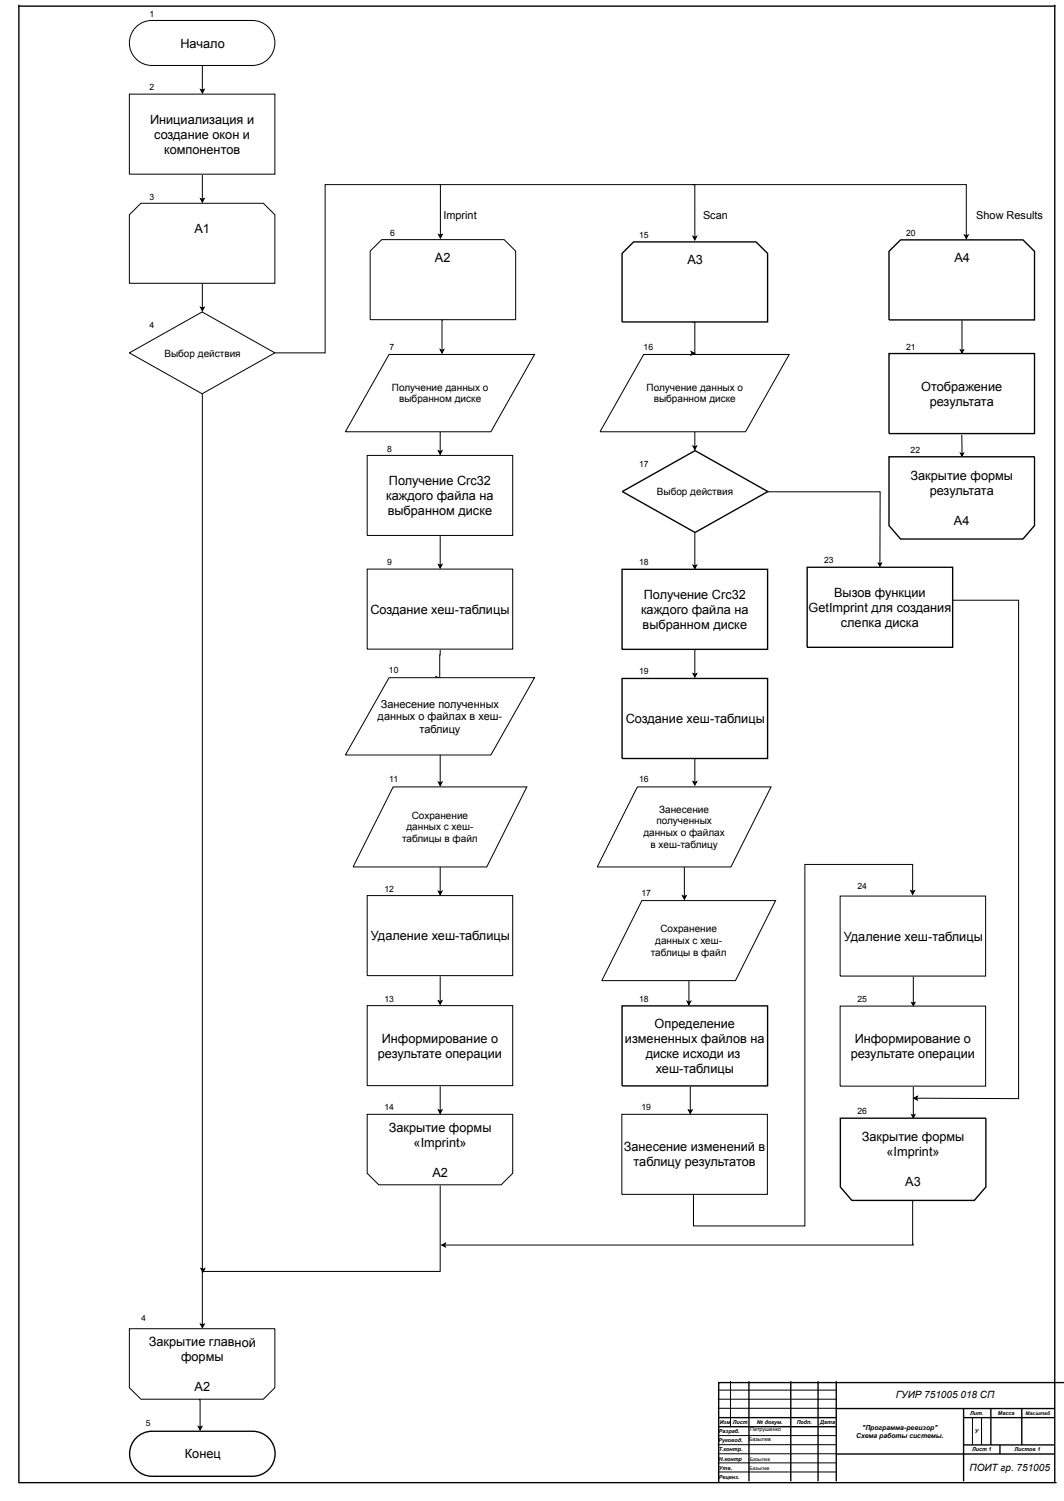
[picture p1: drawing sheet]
<svg xmlns="http://www.w3.org/2000/svg" width="594mm" height="838mm" viewBox="0 0 594 838" stroke-linecap="round" stroke-linejoin="round" font-family="sans-serif">
<path d="M347 622h81v44h-81z" fill="none" stroke="#000" stroke-width=".56"/>
<path d="M347 561h81v45h-81z" fill="#fff"/>
<path d="M347 561h81v45h-81z" fill="none" stroke="#000" stroke-width=".76" stroke-linecap="butt"/>
<path d="M469 500h81v45h-81z" fill="#fff"/>
<path d="M469 500h81v45h-81z" fill="none" stroke="#000" stroke-width=".56"/>
<path d="M469 561h81v45h-81z" fill="#fff"/>
<path d="M469 561h81v45h-81z" fill="none" stroke="#000" stroke-width=".56"/>
<path d="M72 741h81v33l-6 7h-68l-7-7z" fill="#fff"/>
<path d="M113 37v13M112 50h1h1l-1 2zM113 97v14M112 111h1h1l-1 2zM113 158v14M112 171l1 1 1-1-1 2zM246 299v16M245 315h1h1l-1 2zM245 619l1 1 1-1-1 2zM246 606v14M72 741h81v33l-6 7h-68l-7-7z" fill="none" stroke="#000" stroke-width=".56"/>
<path d="M112 50h1h1l-1 2zM112 111h1h1l-1 2zM112 171l1 1 1-1-1 2zM245 315h1h1l-1 2zM245 619l1 1 1-1-1 2z" fill="#000"/>
<path d="M217 198h81l-24 43h-81z" fill="#fff"/>
<path d="M246 103v28M245 131h1h1l-1 2zM217 198h81l-24 43h-81zM245 252h1h1l-1 2zM246 241v11M243 378l2 1-2 1 1-1zM246 362l-1 17h-1" fill="none" stroke="#000" stroke-width=".56"/>
<path d="M245 131h1h1l-1 2zM245 252h1h1l-1 2zM243 378l2 1-2 1 1-1z" fill="#000"/>
<path d="M358 503h75l-23 44h-74z" fill="#fff"/>
<path d="M245 436l1 1 1-1-1 2zM246 421v16M245 497l1 1 1-1-1 2zM246 484v14M358 503h75l-23 44h-74zM245 558l1 1 1-1-1 2zM246 545v14" fill="none" stroke="#000" stroke-width=".56"/>
<path d="M245 436l1 1 1-1-1 2zM245 497l1 1 1-1-1 2zM245 558l1 1 1-1-1 2z" fill="#000"/>
<path d="M359 198h81l-24 43h-81z" fill="#fff"/>
<g fill="none" stroke="#000" stroke-width=".56">
<path d="M387 132h1h1l-1 2zM388 132v-29h-207v94h-27M247 179v17M386 179l2 1v17h-2M246 195l1 1 1-1-1 2zM359 198h81l-24 43h-81zM386 196l2 1-2 1v-1zM113 220v519M387 249h1h1l-1 2zM388 241v8M428 274h63v41M388 297v19"/>
<path d="M387 315l1 1 1-1-1 2zM490 314l1 1 1-1-1 2zM532 335h36v278h-57M387 376h1h1l-1 2zM388 363v13M387 436l1 1 1-1-1 2zM388 423v14M381 500h1h1l-1 2zM382 484v16M508 497l1 1 1-1-1 2zM509 498v-16h-60v202h-62v-17M383 559h1h1l-1 2z"/>
<path d="M384 547v12M509 559l1 1 1-1-1 2zM510 545v15M384 619l1 1 1-1-1 2zM385 607v13M509 607l1 15M510 613l2-1-1 1 1 1zM509 622h1h1l-1 2zM246 661v48h-133v-1M509 670v25h-261M246 695l2-1v1v1zM112 708h1h1l-1 2z"/>
<path d="M112 739h1h1l-1 2zM111 796h1h1l-1 2zM111 781h1v15"/>
</g>
<g fill="#000">
<path d="M387 132h1h1l-1 2zM246 195l1 1 1-1-1 2zM386 196l2 1-2 1v-1zM387 249h1h1l-1 2zM387 315l1 1 1-1-1 2zM490 314l1 1 1-1-1 2zM387 376h1h1l-1 2zM387 436l1 1 1-1-1 2zM508 497l1 1 1-1-1 2zM381 500h1h1l-1 2zM383 559h1h1l-1 2zM509 559l1 1 1-1-1 2z"/>
<path d="M510 613l2-1-1 1 1 1zM384 619l1 1 1-1-1 2zM509 622h1h1l-1 2zM246 695l2-1v1v1zM112 708h1h1l-1 2zM112 739h1h1l-1 2zM111 796h1h1l-1 2z"/>
</g>
<path d="M496 140l6-6h69l6 6v38h-81z" fill="#fff"/>
<path d="M496 140l6-6h69l6 6v38h-81z" fill="none" stroke="#000" stroke-width=".76" stroke-linecap="butt"/>
<path d="M496 255h81v38l-6 8h-69l-6-8z" fill="#fff"/>
<path d="M496 255h81v38l-6 8h-69l-6-8z" fill="none" stroke="#000" stroke-width=".76" stroke-linecap="butt"/>
<path d="M496 197h81v45h-81z" fill="#fff"/>
<path d="M11 3v824h579M496 197h81v45h-81z" fill="none" stroke="#000" stroke-width=".76" stroke-linecap="butt"/>
<path d="M386 103h153v29M538 131l1 1 1-1-1 2zM537 179v17M536 195l1 1 1-1-1 2zM536 253h1h1l-1 2zM537 243v10" fill="none" stroke="#000" stroke-width=".56"/>
<path d="M538 131l1 1 1-1-1 2zM536 195l1 1 1-1-1 2zM536 253h1h1l-1 2z" fill="#000"/>
<path d="M75 16a13 13 0 0 1 10-5h56a13 13 0 0 1 12 13 13 13 0 0 1-12 13h-56a13 13 0 0 1-12-8 13 13 0 0 1 2-13z" fill="#fff"/>
<path d="M75 16a13 13 0 0 1 10-5h56a13 13 0 0 1 12 13 13 13 0 0 1-12 13h-56a13 13 0 0 1-12-8 13 13 0 0 1 2-13z" fill="none" stroke="#000" stroke-width=".56"/>
<path d="M72 53h81v44h-81z" fill="#fff"/>
<path d="M72 53h81v44h-81z" fill="none" stroke="#000" stroke-width=".56"/>
<path d="M76 803a13 13 0 0 1 9-4h56a13 13 0 0 1 13 12 13 13 0 0 1-13 13h-56a13 13 0 0 1-12-8 13 13 0 0 1 3-13z" fill="#fff"/>
<path d="M76 803a13 13 0 0 1 9-4h56a13 13 0 0 1 13 12 13 13 0 0 1-13 13h-56a13 13 0 0 1-12-8 13 13 0 0 1 3-13z" fill="none" stroke="#000" stroke-width=".76" stroke-linecap="butt"/>
<path d="M72 197l41-23 40 23-40 23z" fill="#fff"/>
<path d="M72 197l41-23 40 23-40 23z" fill="none" stroke="#000" stroke-width=".56"/>
<path d="M72 120l7-7h68l6 7v38h-81z" fill="#fff"/>
<path d="M72 120l7-7h68l6 7v38h-81z" fill="none" stroke="#000" stroke-width=".56"/>
<path d="M205 622h81v33l-6 6h-69l-6-6z" fill="#fff"/>
<path d="M205 622h81v33l-6 6h-69l-6-6z" fill="none" stroke="#000" stroke-width=".56"/>
<path d="M205 254h81v45h-81z" fill="#fff"/>
<path d="M205 254h81v45h-81z" fill="none" stroke="#000" stroke-width=".56"/>
<path d="M205 318h81v44h-81z" fill="#fff"/>
<path d="M205 318h81v44h-81z" fill="none" stroke="#000" stroke-width=".56"/>
<path d="M205 500h81v44h-81z" fill="#fff"/>
<path d="M205 500h81v44h-81z" fill="none" stroke="#000" stroke-width=".56"/>
<path d="M205 561h81v45h-81z" fill="#fff"/>
<path d="M205 561h81v45h-81z" fill="none" stroke="#000" stroke-width=".56"/>
<path d="M207 140l6-6h68l7 6v38h-81z" fill="#fff"/>
<path d="M207 140l6-6h68l7 6v38h-81z" fill="none" stroke="#000" stroke-width=".56"/>
<path d="M469 624h81v38l-6 8h-69l-6-8z" fill="#fff"/>
<path d="M469 624h81v38l-6 8h-69l-6-8z" fill="none" stroke="#000" stroke-width=".76" stroke-linecap="butt"/>
<path d="M347 318h81v44h-81z" fill="#fff"/>
<path d="M347 318h81v44h-81z" fill="none" stroke="#000" stroke-width=".76" stroke-linecap="butt"/>
<path d="M347 379h81v44h-81z" fill="#fff"/>
<path d="M347 379h81v44h-81z" fill="none" stroke="#000" stroke-width=".76" stroke-linecap="butt"/>
<path d="M347 141l7-6h68l6 6v39h-81z" fill="#fff"/>
<path d="M347 141l7-6h68l6 6v39h-81z" fill="none" stroke="#000" stroke-width=".76" stroke-linecap="butt"/>
<path d="M347 274l41-23 40 23-40 23z" fill="#fff"/>
<path d="M347 274l41-23 40 23-40 23z" fill="none" stroke="#000" stroke-width=".76" stroke-linecap="butt"/>
<path d="M450 317h82v44h-82z" fill="#fff"/>
<path d="M10 3h579M589 3v824M450 317h82v44h-82z" fill="none" stroke="#000" stroke-width=".76" stroke-linecap="butt"/>
<path d="M466 786h71v25h-71z" fill="#fff"/>
<g fill="none" stroke="#000" stroke-width=".76" stroke-linecap="butt">
<path d="M418 771v56M441 771v56M456 771v56M467 771v56M594 771h-193v56M401 796h66M401 791h66M467 786h121M538 791h50M538 786v41M553 786v20M570 786v20"/>
<path d="M467 811h121M538 806h50M558 806v5"/>
</g>
<path d="M401 776h65M408 771v25M401 786h65M401 781h65M543 791v15M548 791v15M401 801h65M401 806h65M401 811h65M401 816h65M401 821h65" fill="none" stroke="#000" stroke-width=".56"/>
<path d="M217 378h81l-24 43h-81z" fill="#fff"/>
<path d="M217 378h81l-24 43h-81z" fill="none" stroke="#000" stroke-width=".56"/>
<path d="M356 439h74l-22 45h-75z" fill="#fff"/>
<path d="M356 439h74l-22 45h-75z" fill="none" stroke="#000" stroke-width=".56"/>
<path d="M219 439h75l-22 45h-75z" fill="#fff"/>
<path d="M219 439h75l-22 45h-75z" fill="none" stroke="#000" stroke-width=".56"/>
<g font-size="7.1">
<text x="101" y="27">Начало</text>
<text x="84" y="69">Инициализация и</text>
<text x="86" y="77">создание окон и</text>
<text x="92" y="86">компонентов</text>
<text x="108" y="130">А1</text>
<text x="243" y="146">А2</text>
<text x="384" y="147">А3</text>
<text x="533" y="146">А4</text>
<text x="514" y="218">Отображение</text>
<text x="519" y="226">результата</text>
<text x="508" y="268">Закрытие формы</text>
<text x="217" y="271">Получение Crc32</text>
<text x="215" y="279">каждого файла на</text>
<text x="519" y="276">результата</text>
<text x="216" y="287">выбранном диске</text>
<text x="532" y="293">A4</text>
<text x="359" y="334">Получение Crc32</text>
<text x="465" y="333">Вызов функции</text>
<text x="451" y="342">GetImprint для создания</text>
<text x="207" y="343">Создание хеш-таблицы</text>
<text x="358" y="343">каждого файла на</text>
<text x="359" y="351">выбранном диске</text>
<text x="469" y="350">слепка диска</text>
<text x="349" y="403">Создание хеш-таблицы</text>
<text x="207" y="525">Удаление хеш-таблицы</text>
<text x="471" y="525">Удаление хеш-таблицы</text>
<text x="365" y="574">Определение</text>
<text x="213" y="582">Информирование о</text>
<text x="349" y="582">измененных файлов на</text>
<text x="477" y="582">Информирование о</text>
<text x="211" y="590">результате операции</text>
<text x="360" y="590">диске исходи из</text>
<text x="475" y="590">результате операции</text>
<text x="366" y="599">хеш-таблицы</text>
<text x="217" y="631">Закрытие формы</text>
<text x="231" y="640">«Imprint»</text>
<text x="481" y="637">Закрытие формы</text>
<text x="348" y="642">Занесение изменений в</text>
<text x="495" y="645">«Imprint»</text>
<text x="354" y="651">таблицу результатов</text>
<text x="241" y="657">A2</text>
<text x="505" y="662">A3</text>
<text x="83" y="751">Закрытие главной</text>
<text x="101" y="760">формы</text>
<text x="109" y="776">A2</text>
<text x="103" y="814">Конец</text>
</g>
<g font-size="6.1">
<text x="247" y="122">Imprint</text>
<text x="392" y="122">Scan</text>
<text x="545" y="122">Show Results</text>
<text x="213" y="395">Занесение полученных</text>
<text x="211" y="402">данных о файлах в хеш-</text>
<text x="234" y="409">таблицу</text>
</g>
<g font-size="5.6">
<text x="92" y="199">Выбор действия</text>
<text x="219" y="218">Получение данных о</text>
<text x="361" y="218">Получение данных о</text>
<text x="223" y="225">выбранном диске</text>
<text x="365" y="225">выбранном диске</text>
<text x="367" y="276">Выбор действия</text>
<text x="368" y="453">Занесение</text>
<text x="230" y="457">Сохранение</text>
<text x="366" y="460">полученных</text>
<text x="227" y="463">данных с хеш-</text>
<text x="359" y="467">данных о файлах</text>
<text x="224" y="470">таблицы в файл</text>
<text x="363" y="473">в хеш-таблицу</text>
<text x="368" y="520">Сохранение</text>
<text x="366" y="527">данных с хеш-</text>
<text x="363" y="533">таблицы в файл</text>
<text x="500" y="780">ГУИР 751005 018 СП</text>
<text x="541" y="821">ПОИТ гр. 751005</text>
</g>
<g font-size="4.8">
<text x="83" y="10">1</text>
<text x="83" y="50">2</text>
<text x="83" y="111">3</text>
<text x="218" y="132">6</text>
<text x="506" y="132">20</text>
<text x="357" y="133">15</text>
<text x="83" y="183">4</text>
<text x="217" y="195">7</text>
<text x="359" y="195">16</text>
<text x="506" y="195">21</text>
<text x="216" y="252">8</text>
<text x="508" y="253">22</text>
<text x="357" y="260">17</text>
<text x="216" y="315">9</text>
<text x="357" y="315">18</text>
<text x="460" y="314">23</text>
<text x="217" y="375">10</text>
<text x="357" y="376">19</text>
<text x="217" y="436">11</text>
<text x="357" y="436">16</text>
<text x="215" y="498">12</text>
<text x="478" y="496">24</text>
<text x="358" y="500">17</text>
<text x="215" y="559">13</text>
<text x="357" y="559">18</text>
<text x="478" y="559">25</text>
<text x="215" y="620">14</text>
<text x="358" y="620">19</text>
<text x="478" y="621">26</text>
<text x="79" y="737">4</text>
<text x="81" y="796">5</text>
</g>
<g font-size="3.8">
<text x="481" y="798">&quot;Программа-ревизор&quot;</text>
<text x="478" y="802">Схема работы системы.</text>
</g>
<g font-size="3">
<text x="541" y="790">Лит.</text>
<text x="557" y="790">Масса</text>
<text x="402" y="795">Изм</text>
<text x="409" y="795">Лист</text>
<text x="422" y="795">№ докум.</text>
<text x="445" y="795">Подп.</text>
<text x="458" y="795">Дата</text>
<text x="401" y="800">Разраб.</text>
<text x="418" y="804">Базылев</text>
<text x="419" y="799">Петрушенко</text>
<text x="544" y="800">У</text>
<text x="401" y="805">Руковод.</text>
<text x="401" y="810">Т.контр.</text>
<text x="542" y="810">Лист 1</text>
<text x="566" y="810">Листов 1</text>
<text x="401" y="815">Н.контр</text>
<text x="401" y="820">Утв.</text>
<text x="401" y="825">Реценз.</text>
</g>
<g font-size="2.8">
<text x="572" y="790">Масштаб</text>
<text x="418" y="815">Базылев</text>
<text x="418" y="820">Базылев</text>
</g>
</svg>
